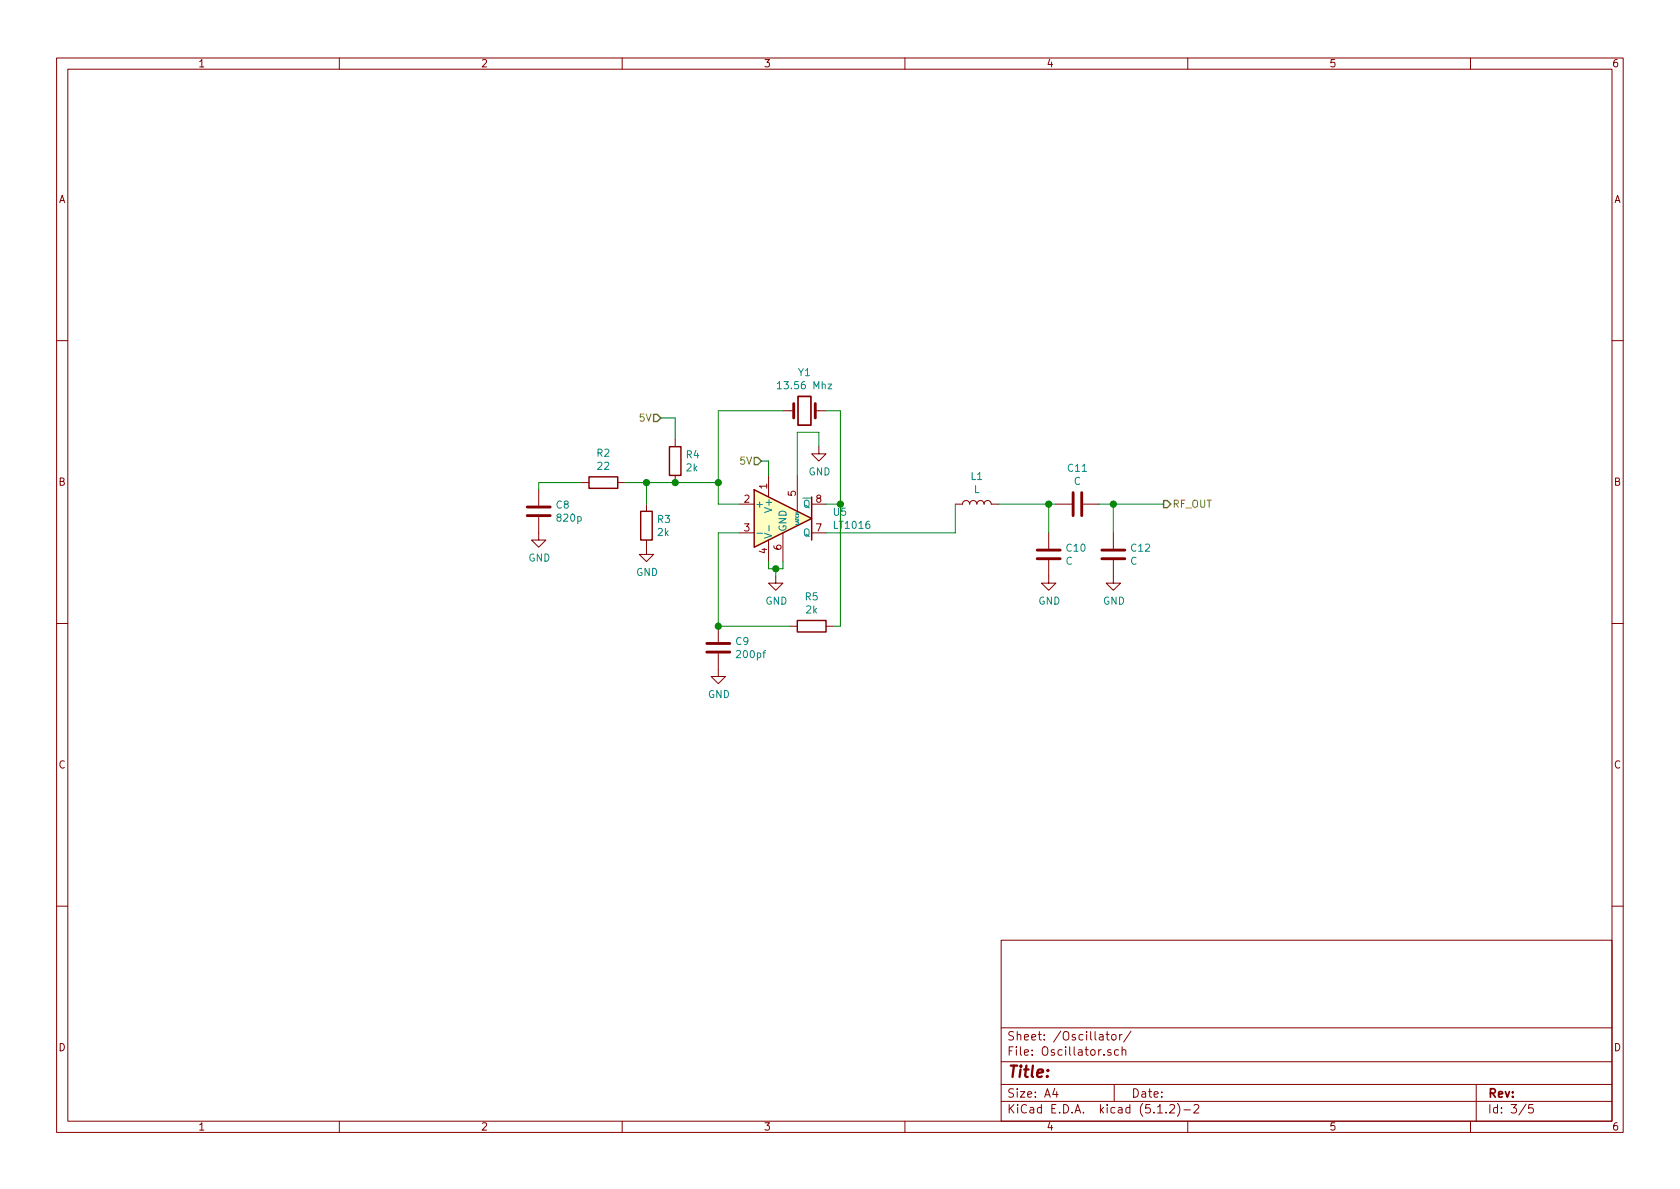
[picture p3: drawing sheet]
<svg xmlns="http://www.w3.org/2000/svg" width="297mm" height="210mm" viewBox="0 0 297 210" stroke-linecap="round" stroke-linejoin="round" font-family="sans-serif">
<g fill="none" stroke="#840000" stroke-width=".18">
<path d="M10 10.3h277v189.9h-277zM12 12.2h273v186.1h-273zM60 10.3v1.9M110 10.3v1.9M160 10.3v1.9M210 10.3v1.9M260 10.3v1.9M10 60.2h2M119.4 77.7v1.3M138.4 72.6h1.9M144.1 72.6h1.9M144.8 79v1.3h1.2l-1.2 1.2-1.3-1.2h1.3"/>
<path d="M285 60.2h2M95.2 91.4v4.1h1.3l-1.3 1.3-1.2-1.3h1.2M95.2 86.6v2.8M102.9 85.3h1.2M109.2 85.3h1.3M114.3 95.5v2.5h1.3l-1.3 1.3-1.3-1.3h1.3M114.3 89.1v1.3M119.4 84.1v1.2M130.8 89.1h2.5M130.8 94.2h2.5M135.9 84.1v3.8M135.9 95.5v3.8"/>
<path d="M138.4 94.2v5.1M141 84.1v6.3M143.5 89.1h2.5M143.5 94.2h2.5M168.9 89.1h1.3a.63 .63 0 0 1 .6-.6 .63 .63 0 0 1 .6 .6 .63 .63 0 0 1 .7-.6 .63 .63 0 0 1 .6 .6 .63 .63 0 0 1 .7-.6 .63 .63 0 0 1 .6 .6 .63 .63 0 0 1 .6-.6 .63 .63 0 0 1 .7 .6h1.2M185.4 99.1v4h1.3l-1.3 1.3-1.3-1.3h1.3M185.4 94.2v2.8M186.7 89.1h2.8M191.5 89.1h2.8M196.8 99.1v4h1.3l-1.3 1.3-1.2-1.3h1.2M196.8 94.2v2.8M10 110.3h2"/>
<path d="M127 115.6v4h1.3l-1.3 1.3-1.3-1.3h1.3M127 110.7v2.8M137.2 101.8v1.3h1.2l-1.2 1.3-1.3-1.3h1.3M139.7 110.7h1.3M146 110.7h1.3M285 110.3h2M10 160.2h2M177 166.3h108v32h-108zM285 160.2h2M60 198.3v1.9M110 198.3v1.9M160 198.3v1.9"/>
<path d="M177 194.8h108M177 191.8h108M177 187.8h108M177 181.8h108M186.5 192.5l-.4 1h1M186.8 193v1M195.6 182.9h.5M195.8 182.4v1.3l.3 .2M196.4 185.7a.37 .37 0 0 0-.6 .1l.1 .2 .5 .2 .1 .1-.2 .3-.5-.1M196.6 183.1l.2-.2 .5 .2v.7l-.2 .1-.5-.1zM197 191.8v3M197.8 185.7l-.5-.1-.2 .3 .1 .6h.6"/>
<path d="M198 182.9v1M198.4 185.7h.1a.37 .37 0 0 1 .6 .1v.8M198.4 182.9l-.4 .3M198.4 185.1v1.5M200 182.3l-1.3 2M204.7 196.8h.8M206.2 196.7v.1M206.8 195.5l.2-.2h.4l.2 .2 .1 .3-.1 .2-.8 .8h.9M208.2 195.1a1.71 1.71 0 0 1 0 2.3M209.3 196.3h1.2M210 198.3v1.9M211.1 195.5l.2-.2h.4l.3 .5-1 1h1"/>
<path d="M260 198.3v1.9M261 191.8v6.5M269.8 195.2l-1.2 2M271 195.3h-.7v.7l.2-.1 .5 .1 .1 .2-.1 .5-.2 .1-.5-.1"/>
</g>
<path d="M133.3 86.6l10.2 5.1-10.2 5.1z" fill="#ffffc2" stroke="#ffffc2" stroke-width=".18"/>
<path d="M118.4 79h2v5.1h-2zM104.1 84.3h5.1v2.1h-5.1zM113.3 90.4h2v5.1h-2zM133.3 86.6l10.2 5.1-10.2 5.1zM143.5 87.9v7.6M141 109.7h5v2.1h-5z" fill="none" stroke="#840000" stroke-width=".25"/>
<path d="M137.4 67.8l.4-.3v1.3M137.4 68.8h.8M146.4 67.9h.7l-.7 .9h.7M133.8 94.3h1M135.2 94.3l1.2 .4-1.2 .5M136 92.9v1" fill="none" stroke="#008484" stroke-width=".18"/>
<path d="M141.1 70.1h2.3v5.1h-2.3z" fill="none" stroke="#840000" stroke-width=".3"/>
<path d="M140.3 71.4v2.5M144.1 71.4v2.5M93.2 91.2h4.1M93.2 89.7h4.1M183.4 98.8h4.1M183.4 97.3h4.1M189.7 87.1v4.1M191.3 87.1v4.1M194.8 98.8h4.1M194.8 97.3h4.1M125 115.3h4M125 113.8h4" fill="none" stroke="#840000" stroke-width=".51"/>
<g fill="none" stroke="#008400" stroke-width=".18">
<path d="M116.8 73.9h2.6v3.8M138.4 72.6h-11.4v16.5h3.8M144.8 79v-2.6h-3.8v7.7M146 72.6h2.6v38.1h-1.3M102.9 85.3h-7.7v1.3M110.5 85.3h16.5M114.3 85.3v3.8M130.8 94.2h-3.8v16.5h12.7M134.6 81.5h1.3v2.6M135.9 99.3v1.3h2.5v-1.3M146 89.1h2.6M168.9 89.1v5.1h-22.9"/>
<path d="M176.5 89.1h10.2M185.4 89.1v5.1M194.3 89.1h11.4M196.8 89.1v5.1M137.2 100.6v1.2"/>
</g>
<g fill="#008400" stroke="#008400" stroke-width=".25">
<circle cx="137.2" cy="100.6" r=".51"/>
<circle cx="119.4" cy="85.3" r=".51"/>
<circle cx="114.3" cy="85.3" r=".51"/>
<circle cx="127" cy="85.3" r=".51"/>
<circle cx="148.6" cy="89.1" r=".51"/>
<circle cx="127" cy="110.7" r=".51"/>
<circle cx="185.4" cy="89.1" r=".51"/>
<circle cx="196.9" cy="89.1" r=".51"/>
</g>
<path d="M115.6 73.3h.6l.6 .6-.6 .6h-.6zM133.3 80.9h.7l.6 .6-.6 .7h-.7zM205.7 88.5h.7l.6 .6-.6 .7h-.7z" fill="none" stroke="#848400" stroke-width=".25"/>
<text font-size="2.8" fill="#840000" x="178" y="190.5">Title:</text>
<g font-size="2.1" fill="#840000">
<text x="178" y="184">Sheet: /Oscillator/</text>
<text x="178" y="186.7">File: Oscillator.sch</text>
<text x="178" y="196.9">KiCad E.D.A. kicad (5.1.2)-2</text>
<text x="178" y="194.1">Size: A4</text>
<text x="200" y="194.1">Date:</text>
<text x="263" y="194.1">Rev:</text>
<text x="263" y="196.9">Id: 3/5</text>
</g>
<g font-size="1.8" fill="#840000">
<text x="35" y="11.9">1</text>
<text x="85" y="11.9">2</text>
<text x="135" y="11.9">3</text>
<text x="185" y="11.9">4</text>
<text x="235" y="11.9">5</text>
<text x="285" y="11.9">6</text>
<text x="10.4" y="35.9">A</text>
<text x="285.4" y="35.9">A</text>
<text x="10.4" y="85.9">B</text>
<text x="131.6" y="88.9">2</text>
<text x="135.6" y="86.5" transform="rotate(-90 135.6 86.5)">1</text>
<text x="140.7" y="87.7" transform="rotate(-90 140.7 87.7)">5</text>
<text x="144.3" y="88.9">8</text>
<text x="285.4" y="85.9">B</text>
<text x="131.6" y="94">3</text>
<text x="144.3" y="94">7</text>
<text x="135.6" y="97.9" transform="rotate(-90 135.6 97.9)">4</text>
<text x="138.2" y="97.3" transform="rotate(-90 138.2 97.3)">6</text>
<text x="10.4" y="135.9">C</text>
<text x="285.4" y="135.9">C</text>
<text x="10.4" y="185.9">D</text>
<text x="285.4" y="185.9">D</text>
<text x="35" y="199.9">1</text>
<text x="85" y="199.9">2</text>
<text x="135" y="199.9">3</text>
<text x="185" y="199.9">4</text>
<text x="235" y="199.9">5</text>
<text x="285" y="199.9">6</text>
</g>
<g font-size="1.8" fill="#008484">
<text x="138.1" y="68.8">13.56 Mhz</text>
<text x="141.2" y="66.5">Y1</text>
<text x="105.6" y="80.8">R2</text>
<text x="105.7" y="83.1">22</text>
<text x="121.4" y="81">R4</text>
<text x="121.4" y="83.4">2k</text>
<text x="188.9" y="83.4">C11</text>
<text x="98.4" y="89.9">C8</text>
<text x="133.5" y="89.8">+</text>
<text x="142" y="89.8">Q</text>
<text x="143" y="84.1">GND</text>
<text x="171.7" y="84.9">L1</text>
<text x="172.2" y="87.2">L</text>
<text x="189.9" y="85.7">C</text>
<text x="98.6" y="92.2">820p</text>
<text x="116.3" y="92.5">R3</text>
<text x="116.3" y="94.8">2k</text>
<text x="136.5" y="90.2" transform="rotate(-90 136.5 90.2)">V+</text>
<text x="139.1" y="94.1" transform="rotate(-90 139.1 94.1)">GND</text>
<text x="142" y="94.9">Q</text>
<text x="147.4" y="91.2">U5</text>
<text x="147.6" y="93.5">LT1016</text>
<text x="93.4" y="99.3">GND</text>
<text x="112.5" y="101.8">GND</text>
<text x="188.4" y="99.9">C</text>
<text x="188.6" y="97.6">C10</text>
<text x="199.8" y="99.9">C</text>
<text x="200.1" y="97.6">C12</text>
<text x="135.3" y="106.9">GND</text>
<text x="142.4" y="106.2">R5</text>
<text x="183.6" y="106.9">GND</text>
<text x="195" y="106.9">GND</text>
<text x="142.5" y="108.5">2k</text>
<text x="130.1" y="114.1">C9</text>
<text x="130.4" y="116.4">200pf</text>
<text x="125.2" y="123.4">GND</text>
</g>
<g font-size="1.8" fill="#848400">
<text x="113.2" y="74.5">5V</text>
<text x="130.9" y="82.2">5V</text>
<text x="207.3" y="89.8">RF_OUT</text>
</g>
<text font-size=".7" fill="#008484" x="141.2" y="92.9" transform="rotate(-90 141.2 92.9)">LATCH</text>
</svg>
